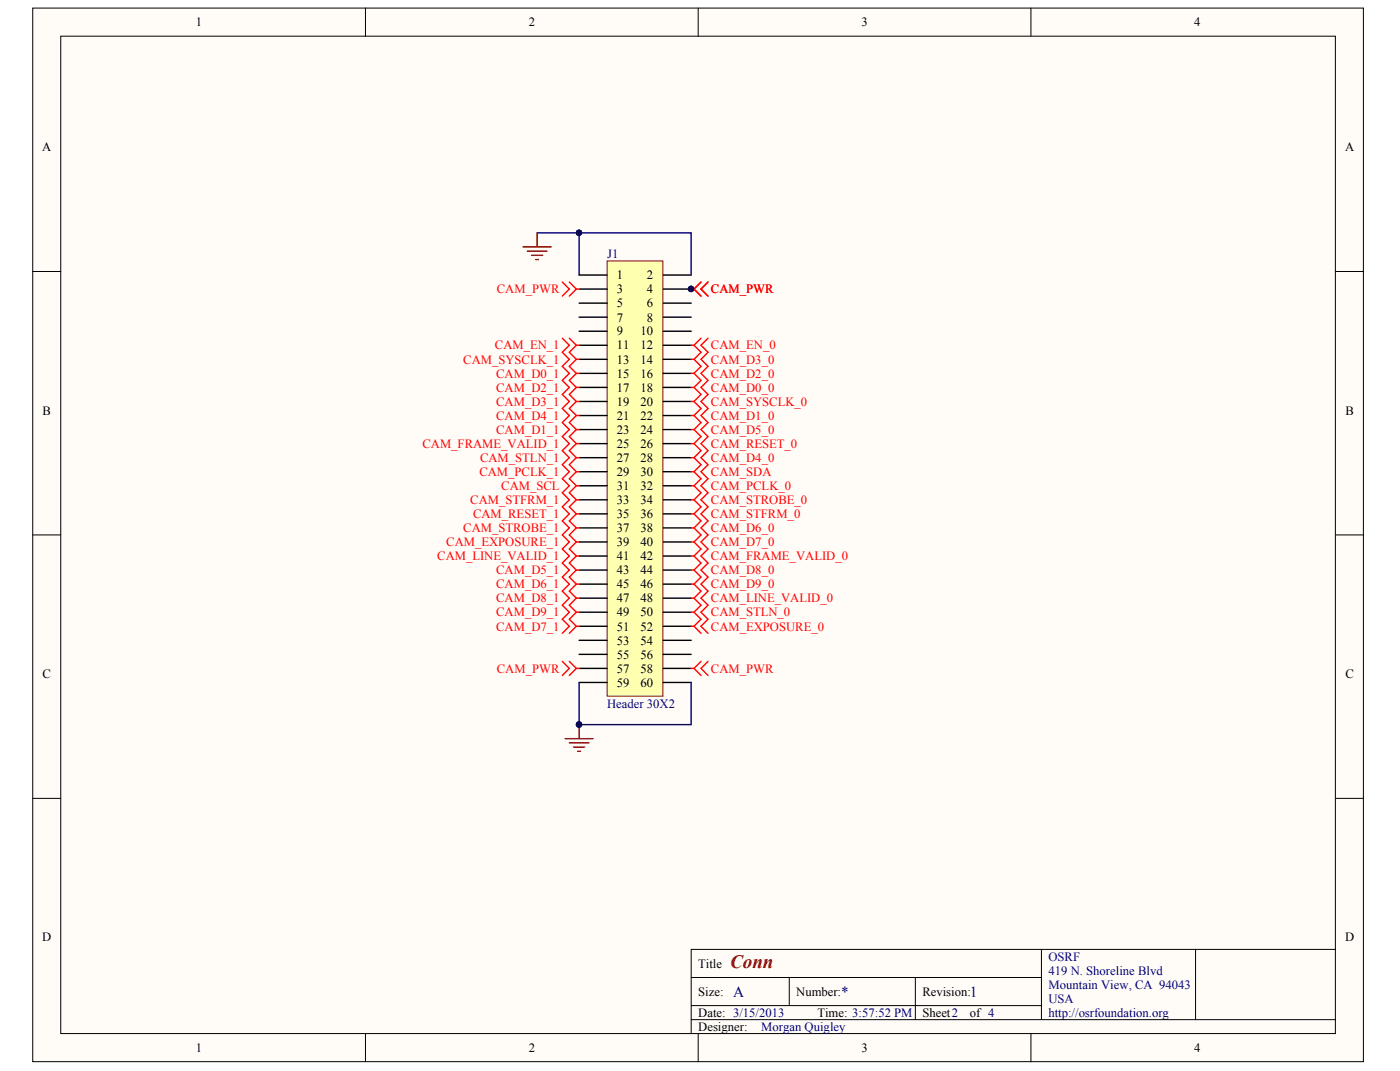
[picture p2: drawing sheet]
<svg xmlns="http://www.w3.org/2000/svg" width="271mm" height="207mm" viewBox="0 0 271 207" stroke-linecap="round" stroke-linejoin="round" font-family="sans-serif">
<g fill="#fffcf8" stroke="#000" stroke-width=".19">
<path d="M6.3 1.6h257.5v203.7h-257.5z"/>
<path d="M11.8 7h246.6v192.8h-246.6z"/>
</g>
<g fill="none" stroke="#000" stroke-width=".19">
<path d="M70.7 1.6v5.4M135.1 1.6v5.4M199.5 1.6v5.4M6.3 52.5h5.5M258.5 52.5h5.4M6.3 103.4h5.5M258.5 103.4h5.4M6.3 154.4h5.5M258.5 154.4h5.4M70.7 199.9v5.4M133.8 189h67.7M133.8 197.2h124.7"/>
<path d="M133.8 194.4h67.7M135.1 199.9v5.4M152.7 189v5.4M177.1 189v8.2M199.5 199.9v5.4M201.5 183.6v13.6M231.4 183.6h-97.6v16.3M258.5 183.6h-27.1v13.6"/>
</g>
<path d="M109.4 142.8h5.4M110.2 143.6h3.8M111 144.5h2.2M111.8 145.3h.5M112.1 140.1v2.7" fill="none" stroke="#800000" stroke-width=".27"/>
<circle cx="112" cy="140.1" r=".52" fill="#000080" stroke="#000080" stroke-width=".19"/>
<path d="M117.5 50.5h10.8v84.1h-10.8z" fill="#ffffb0" stroke="#800000" stroke-width=".19"/>
<g fill="none" stroke="#000" stroke-width=".27">
<path d="M112.1 53.2h5.4M112.1 55.9h5.4M112.1 58.6h5.4M128.3 53.2h5.5M128.3 55.9h5.5M128.3 58.6h5.5M112.1 61.3h5.4M112.1 64h5.4M112.1 66.8h5.4M112.1 69.5h5.4M112.1 72.2h5.4M112.1 74.9h5.4"/>
<path d="M112.1 77.6h5.4M128.3 61.3h5.5M128.3 64h5.5M128.3 66.8h5.5M128.3 69.5h5.5M128.3 72.2h5.5M128.3 74.9h5.5M128.3 77.6h5.5M112.1 80.3h5.4M112.1 83.1h5.4M112.1 85.8h5.4M112.1 88.5h5.4"/>
<path d="M112.1 91.2h5.4M112.1 93.9h5.4M112.1 96.6h5.4M112.1 99.4h5.4M128.3 80.3h5.5M128.3 83.1h5.5M128.3 85.8h5.5M128.3 88.5h5.5M128.3 91.2h5.5M128.3 93.9h5.5M128.3 96.6h5.5M128.3 99.4h5.5"/>
<path d="M112.1 102.1h5.4M112.1 104.8h5.4M112.1 107.5h5.4M112.1 110.2h5.4M112.1 112.9h5.4M112.1 115.7h5.4M112.1 118.4h5.4M128.3 102.1h5.5M128.3 104.8h5.5M128.3 107.5h5.5M128.3 110.2h5.5M128.3 112.9h5.5"/>
<path d="M128.3 115.7h5.5M128.3 118.4h5.5M112.1 121.1h5.4M112.1 123.8h5.4M112.1 126.5h5.4M112.1 129.2h5.4M112.1 132h5.4M128.3 121.1h5.5M128.3 123.8h5.5M128.3 126.5h5.5M128.3 129.2h5.5M128.3 132h5.5"/>
</g>
<g fill="#000080" stroke="#000080" stroke-width=".19">
<circle cx="133.7" cy="55.9" r=".52"/>
<circle cx="112" cy="45" r=".52"/>
<circle cx="112" cy="140.1" r=".52"/>
</g>
<g fill="none" stroke="#f00" stroke-width=".27">
<path d="M108.8 54.5l1.4 1.4-1.4 1.4M110.2 54.5l1.3 1.4M111.5 55.9l-1.3 1.4M111.5 55.9h.6M133.8 55.9h.5M134.3 55.9l1.4 1.4M135.7 54.5l-1.4 1.4M137 54.5l-1.3 1.4 1.3 1.4M108.8 65.4l1.4 1.4-1.4 1.3 1.4 1.4-1.4 1.3 1.4 1.4-1.4 1.4 1.4 1.3-1.4 1.4 1.4 1.3-1.4 1.4 1.4 1.3-1.4 1.4 1.4 1.4-1.4 1.3 1.4 1.4-1.4 1.3 1.4 1.4-1.4 1.4 1.4 1.3-1.4 1.4 1.4 1.3-1.4 1.4 1.4 1.3-1.4 1.4 1.4 1.4-1.4 1.3 1.4 1.4-1.4 1.3 1.4 1.4-1.4 1.3 1.4 1.4-1.4 1.4 1.4 1.3-1.4 1.4 1.4 1.3-1.4 1.4 1.4 1.4-1.4 1.3 1.4 1.4-1.4 1.3 1.4 1.4-1.4 1.3M110.2 65.4l1.3 1.4M111.5 66.8l-1.3 1.3 1.3 1.4M111.5 66.8h.6"/>
<path d="M111.5 69.5l-1.3 1.3 1.3 1.4M111.5 69.5h.6M111.5 72.2h.6M111.5 77.6h.6M111.5 74.9h.6M111.5 72.2l-1.3 1.4 1.3 1.3M111.5 77.6l-1.3 1.4 1.3 1.3M111.5 74.9l-1.3 1.4 1.3 1.3M133.8 66.8h.5M133.8 69.5h.5M133.8 72.2h.5M133.8 77.6h.5"/>
<path d="M133.8 74.9h.5M134.3 66.8l1.4 1.3-1.4 1.4M134.3 69.5l1.4 1.3-1.4 1.4M134.3 72.2l1.4 1.4-1.4 1.3M134.3 77.6l1.4 1.4-1.4 1.3M134.3 74.9l1.4 1.4-1.4 1.3M135.7 65.4l-1.4 1.4M137 65.4l-1.3 1.4 1.3 1.3-1.3 1.4 1.3 1.3-1.3 1.4 1.3 1.4-1.3 1.3 1.3 1.4-1.3 1.3 1.3 1.4-1.3 1.3 1.3 1.4-1.3 1.4 1.3 1.3-1.3 1.4 1.3 1.3-1.3 1.4 1.3 1.4-1.3 1.3 1.3 1.4-1.3 1.3 1.3 1.4-1.3 1.3 1.3 1.4-1.3 1.4 1.3 1.3-1.3 1.4 1.3 1.3-1.3 1.4 1.3 1.3-1.3 1.4 1.3 1.4-1.3 1.3 1.3 1.4-1.3 1.3 1.3 1.4-1.3 1.4 1.3 1.3-1.3 1.4 1.3 1.3-1.3 1.4 1.3 1.3M111.5 99.4h.6M111.5 96.6h.6M111.5 91.2l-1.3 1.4 1.3 1.3M111.5 88.5l-1.3 1.4 1.3 1.3"/>
<path d="M111.5 91.2h.6M111.5 93.9h.6M111.5 85.8h.6M111.5 83.1h.6M111.5 80.3h.6M111.5 88.5h.6M111.5 93.9l-1.3 1.4 1.3 1.3M111.5 83.1l-1.3 1.3 1.3 1.4M111.5 80.3l-1.3 1.4 1.3 1.4M111.5 85.8l-1.3 1.3 1.3 1.4M111.5 99.4l-1.3 1.3 1.3 1.4M111.5 96.6l-1.3 1.4 1.3 1.4"/>
<path d="M133.8 99.4h.5M133.8 96.6h.5M133.8 91.2h.5M133.8 93.9h.5M133.8 85.8h.5M133.8 83.1h.5M133.8 80.3h.5M133.8 88.5h.5M134.3 99.4l1.4 1.3-1.4 1.4M134.3 96.6l1.4 1.4-1.4 1.4M134.3 93.9l1.4 1.4-1.4 1.3M134.3 91.2l1.4 1.4-1.4 1.3"/>
<path d="M134.3 88.5l1.4 1.4-1.4 1.3M134.3 85.8l1.4 1.3-1.4 1.4M134.3 83.1l1.4 1.3-1.4 1.4M134.3 80.3l1.4 1.4-1.4 1.4M111.5 110.2h.6M111.5 107.5h.6M111.5 104.8h.6M111.5 102.1h.6M111.5 112.9h.6M111.5 118.4h.6M111.5 115.7h.6M111.5 110.2l-1.3 1.4 1.3 1.3"/>
<path d="M111.5 107.5l-1.3 1.4 1.3 1.3M111.5 104.8l-1.3 1.3 1.3 1.4M111.5 102.1l-1.3 1.3 1.3 1.4M111.5 115.7l-1.3 1.3 1.3 1.4M111.5 112.9l-1.3 1.4 1.3 1.4M111.5 118.4l-1.3 1.3 1.3 1.4M133.8 110.2h.5M133.8 107.5h.5M133.8 104.8h.5M133.8 102.1h.5M133.8 112.9h.5M133.8 118.4h.5"/>
<path d="M133.8 115.7h.5M134.3 110.2l1.4 1.4-1.4 1.3M134.3 107.5l1.4 1.4-1.4 1.3M134.3 104.8l1.4 1.3-1.4 1.4M134.3 102.1l1.4 1.3-1.4 1.4M134.3 112.9l1.4 1.4-1.4 1.4M134.3 118.4l1.4 1.3-1.4 1.4M134.3 115.7l1.4 1.3-1.4 1.4M108.8 127.9l1.4 1.3-1.4 1.4M110.2 127.9l1.3 1.3M111.5 129.2l-1.3 1.4M111.5 129.2h.6"/>
<path d="M111.5 121.1h.6M111.5 121.1l-1.3 1.3M133.8 129.2h.5M133.8 121.1h.5M134.3 129.2l1.4 1.4M134.3 121.1l1.4 1.3M135.7 127.9l-1.4 1.3M137 127.9l-1.3 1.3 1.3 1.4"/>
</g>
<path d="M103.9 45h8.2M112.1 45h21.7v8.2M112.1 45v8.2M112.1 132v8.1h21.7v-8.1" fill="none" stroke="#000080" stroke-width=".27"/>
<path d="M101.2 47.7h5.5M102 48.6h3.8M102.9 49.4h2.1M103.7 50.2h.5M103.9 45v2.7" fill="none" stroke="#800000" stroke-width=".27"/>
<text font-size="3.7" fill="#800000" x="141.3" y="187.1">Conn</text>
<g font-size="3" fill="#000080">
<text x="141.9" y="192.7">A</text>
<text x="162.8" y="192.7">*</text>
<text x="187.7" y="192.7">1</text>
</g>
<g font-size="2.4">
<text x="37.9" y="5.1">1</text>
<text x="102.3" y="5.1">2</text>
<text x="166.7" y="5.1">3</text>
<text x="231.1" y="5.1">4</text>
<text x="8.1" y="29.2">A</text>
<text x="260.3" y="29.2">A</text>
<text x="119.4" y="54">1</text>
<text x="119.4" y="56.7">3</text>
<text x="119.4" y="59.4">5</text>
<text x="125.2" y="54">2</text>
<text x="125.2" y="56.7">4</text>
<text x="125.2" y="59.4">6</text>
<text x="119.4" y="62.2">7</text>
<text x="119.4" y="64.9">9</text>
<text x="124" y="64.9">10</text>
<text x="125.2" y="62.2">8</text>
<text x="119.4" y="67.6">11</text>
<text x="119.4" y="70.3">13</text>
<text x="124" y="67.6">12</text>
<text x="124" y="70.3">14</text>
<text x="119.4" y="73">15</text>
<text x="119.4" y="75.8">17</text>
<text x="124" y="73">16</text>
<text x="124" y="75.8">18</text>
<text x="8.2" y="80.1">B</text>
<text x="119.4" y="78.5">19</text>
<text x="119.4" y="81.2">21</text>
<text x="119.4" y="83.9">23</text>
<text x="124" y="78.5">20</text>
<text x="124" y="81.2">22</text>
<text x="124" y="83.9">24</text>
<text x="260.4" y="80.1">B</text>
<text x="119.4" y="86.6">25</text>
<text x="119.4" y="89.3">27</text>
<text x="124" y="86.6">26</text>
<text x="124" y="89.3">28</text>
<text x="119.4" y="92">29</text>
<text x="119.4" y="94.8">31</text>
<text x="124" y="92">30</text>
<text x="124" y="94.8">32</text>
<text x="119.4" y="97.5">33</text>
<text x="119.4" y="100.2">35</text>
<text x="124" y="97.5">34</text>
<text x="124" y="100.2">36</text>
<text x="119.4" y="102.9">37</text>
<text x="119.4" y="105.6">39</text>
<text x="124" y="102.9">38</text>
<text x="124" y="105.6">40</text>
<text x="119.4" y="108.3">41</text>
<text x="119.4" y="111">43</text>
<text x="119.4" y="113.8">45</text>
<text x="124" y="108.3">42</text>
<text x="124" y="111">44</text>
<text x="124" y="113.8">46</text>
<text x="119.4" y="116.5">47</text>
<text x="119.4" y="119.2">49</text>
<text x="124" y="116.5">48</text>
<text x="124" y="119.2">50</text>
<text x="119.4" y="121.9">51</text>
<text x="119.4" y="124.6">53</text>
<text x="124" y="121.9">52</text>
<text x="124" y="124.6">54</text>
<text x="8.2" y="131.1">C</text>
<text x="119.4" y="127.3">55</text>
<text x="119.4" y="130.1">57</text>
<text x="124" y="127.3">56</text>
<text x="124" y="130.1">58</text>
<text x="260.4" y="131.1">C</text>
<text x="119.4" y="132.8">59</text>
<text x="124" y="132.8">60</text>
<text x="8.1" y="182">D</text>
<text x="260.3" y="182">D</text>
<text x="135.1" y="187.1">Title</text>
<text x="135.1" y="192.6">Size:</text>
<text x="135.1" y="196.6">Date: 3/15/2013</text>
<text x="154.1" y="192.6">Number:</text>
<text x="158.2" y="196.6">Time: 3:57:52 PM</text>
<text x="178.5" y="192.6">Revision:</text>
<text x="178.5" y="196.6">Sheet2</text>
<text x="187.7" y="196.6">of 4</text>
<text x="37.9" y="203.4">1</text>
<text x="102.3" y="203.4">2</text>
<text x="135.1" y="199.4">Designer:</text>
<text x="166.7" y="203.4">3</text>
<text x="231.1" y="203.4">4</text>
</g>
<g font-size="2.4" fill="#000080">
<text x="117.5" y="49.9">J1</text>
<text x="117.5" y="136.9">Header 30X2</text>
<text x="202.9" y="185.8">OSRF</text>
<text x="202.9" y="188.5">419 N. Shoreline Blvd</text>
<text x="202.9" y="191.2">Mountain View, CA 94043</text>
<text x="202.9" y="193.9">USA</text>
<text x="202.9" y="196.6">http://osrfoundation.org</text>
<text x="147.3" y="199.4">Morgan Quigley</text>
</g>
<g font-size="2.4" fill="#f00">
<text x="96.2" y="56.7">CAM_PWR</text>
<text x="137.6" y="56.7">CAM_PWR</text>
<text x="89.6" y="70.3">CAM_SYSCLK_1</text>
<text x="95.8" y="67.6">CAM_EN_1</text>
<text x="137.6" y="67.6">CAM_EN_0</text>
<text x="137.6" y="70.3">CAM_D3_0</text>
<text x="96" y="73">CAM_D0_1</text>
<text x="96" y="75.8">CAM_D2_1</text>
<text x="137.6" y="73">CAM_D2_0</text>
<text x="137.6" y="75.8">CAM_D0_0</text>
<text x="96" y="78.5">CAM_D3_1</text>
<text x="96" y="83.9">CAM_D1_1</text>
<text x="96" y="81.2">CAM_D4_1</text>
<text x="137.6" y="78.5">CAM_SYSCLK_0</text>
<text x="137.6" y="83.9">CAM_D5_0</text>
<text x="137.6" y="81.2">CAM_D1_0</text>
<text x="81.8" y="86.6">CAM_FRAME_VALID_1</text>
<text x="92.9" y="89.3">CAM_STLN_1</text>
<text x="137.6" y="86.6">CAM_RESET_0</text>
<text x="137.6" y="89.3">CAM_D4_0</text>
<text x="92.8" y="92">CAM_PCLK_1</text>
<text x="97" y="94.8">CAM_SCL</text>
<text x="137.6" y="94.8">CAM_PCLK_0</text>
<text x="137.6" y="92">CAM_SDA</text>
<text x="91" y="97.5">CAM_STFRM_1</text>
<text x="91.6" y="100.2">CAM_RESET_1</text>
<text x="137.6" y="100.2">CAM_STFRM_0</text>
<text x="137.6" y="97.5">CAM_STROBE_0</text>
<text x="86.4" y="105.6">CAM_EXPOSURE_1</text>
<text x="89.6" y="102.9">CAM_STROBE_1</text>
<text x="137.6" y="105.6">CAM_D7_0</text>
<text x="137.6" y="102.9">CAM_D6_0</text>
<text x="84.6" y="108.3">CAM_LINE_VALID_1</text>
<text x="96" y="111">CAM_D5_1</text>
<text x="96" y="113.8">CAM_D6_1</text>
<text x="137.6" y="111">CAM_D8_0</text>
<text x="137.6" y="108.3">CAM_FRAME_VALID_0</text>
<text x="137.6" y="113.8">CAM_D9_0</text>
<text x="96" y="116.5">CAM_D8_1</text>
<text x="96" y="119.2">CAM_D9_1</text>
<text x="137.6" y="119.2">CAM_STLN_0</text>
<text x="137.6" y="116.5">CAM_LINE_VALID_0</text>
<text x="96" y="121.9">CAM_D7_1</text>
<text x="137.6" y="121.9">CAM_EXPOSURE_0</text>
<text x="96.2" y="130.1">CAM_PWR</text>
<text x="137.6" y="130.1">CAM_PWR</text>
</g>
</svg>
